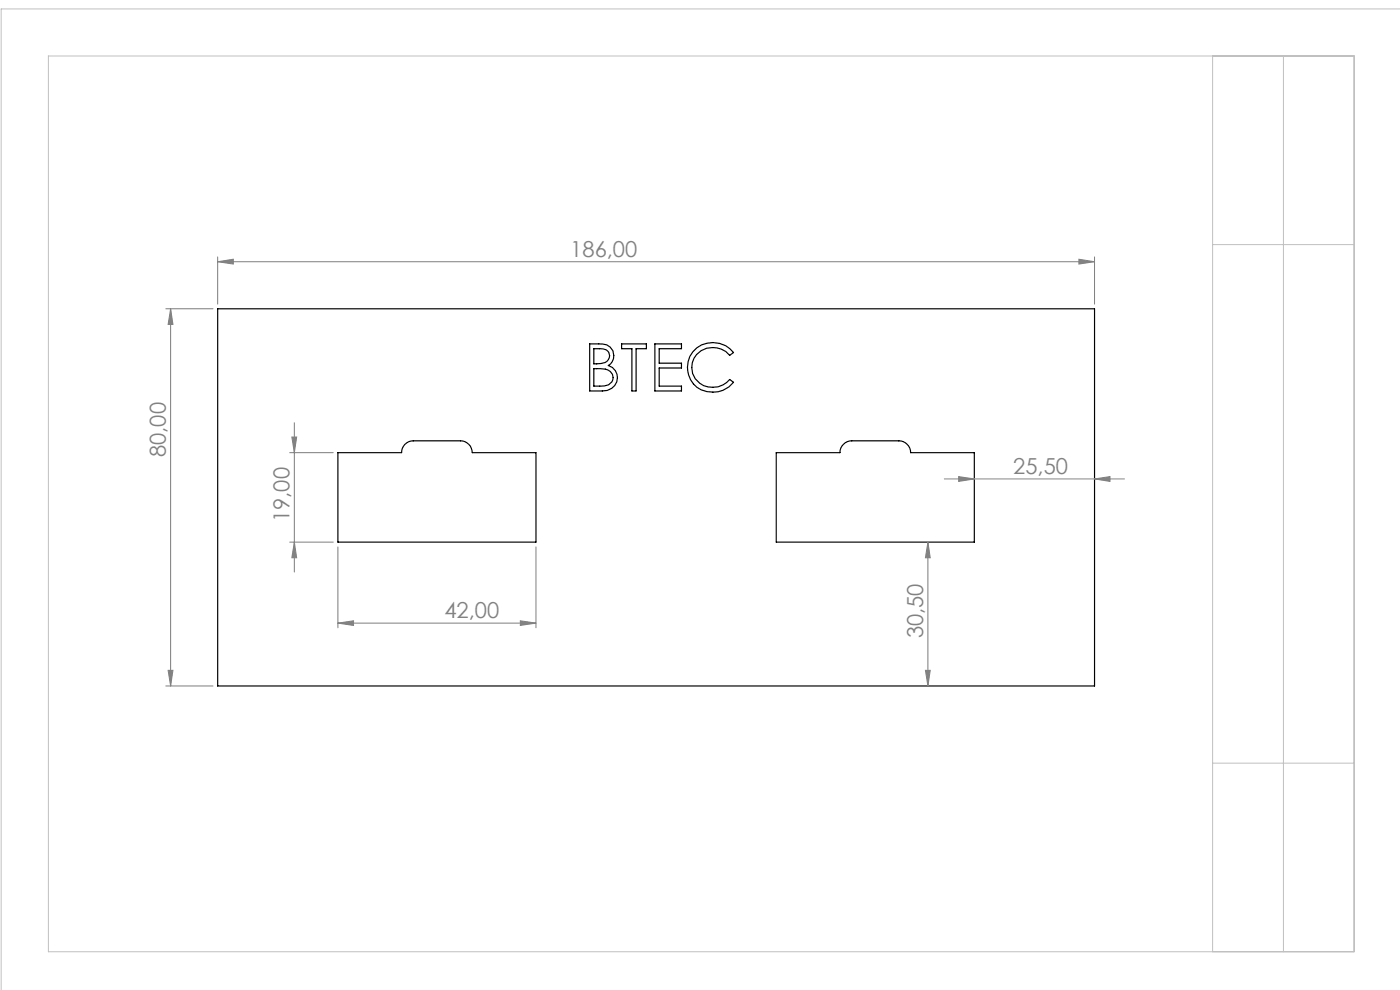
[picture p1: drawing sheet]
<svg xmlns="http://www.w3.org/2000/svg" width="297mm" height="210mm" viewBox="0 0 297 210" stroke-linecap="round" stroke-linejoin="round" font-family="sans-serif">
<path d="M46.2 65.5h186v80h-186zM125.1 72.9h1.9a2.58 2.58 0 0 1 2.7 1 2.58 2.58 0 0 1 .2 2.9l-.9 .7a2.78 2.78 0 0 1 1.9 3.3 2.78 2.78 0 0 1-3.1 2.1h-2.7zM126 74a3.7 3.7 0 0 1 2.9 .5 1.61 1.61 0 0 1 .2 1.8 1.61 1.61 0 0 1-1.6 .8l-1.5 .1zM126 78.2h.6a3.3 3.3 0 0 1 3.3 1.2 1.79 1.79 0 0 1-1.7 2.5h-2.2zM131.9 72.9h5.2v1.1h-2.2v8.9h-.8v-8.9h-2.2zM138.9 72.9h5.7v1.1h-4.8v3h4.8v1.1h-4.8v3.8h4.8v1h-5.7zM147 74.6a5.6 5.6 0 0 1 8.6 .2l-.8 .6a4.5 4.5 0 0 0-5.5-1.3 4.5 4.5 0 0 0-2.4 5.1 4.6 4.6 0 0 0 7.9 1.3l.8 .6a5.5 5.5 0 0 1-9.5-1.6 5.4 5.4 0 0 1 .9-4.9zM71.7 96h13.5a2.47 2.47 0 0 1 2.5-2.5h10a2.53 2.53 0 0 1 2.5 2.5h13.5v19h-42zM164.7 96h13.5a2.53 2.53 0 0 1 2.5-2.5h10a2.53 2.53 0 0 1 2.5 2.5h13.5v19h-42z" fill="none" stroke="#000" stroke-width=".25"/>
<g fill="none" stroke="#808080" stroke-width=".21">
<path d="M46.2 55.5l3.3-.5v1zM46.2 54.5v10M46.2 55.5h186M228.9 55l3.3 .5-3.3 .5zM232.2 54.5v10M35.2 65.5h10M36.2 65.5l.5 3.3h-1zM36.2 65.5v80M61.5 96h9.2M61.9 92.7h1l-.5 3.3zM62.4 89.7v31.6M61.5 115h9.2"/>
<path d="M62.4 115l.5 3.3h-1zM71.7 116v17.2M113.7 116v17.2M196.8 115l.5 3.3h-1zM196.8 115v30.5M200.3 101.6h38.2M203.4 101.1l3.3 .5-3.3 .5zM232.2 101.6l3.3-.5v1zM71.7 132.2l3.3-.5v1zM71.7 132.2h42M110.4 131.7l3.3 .5-3.3 .5zM35.2 145.5h10"/>
<path d="M35.7 142.2h1l-.5 3.3zM196.3 142.2h1l-.5 3.3z"/>
</g>
<path d="M10.3 11.9h277v190h-277zM257.2 11.9v190M272.3 11.9v190M297.1 1.9h-296.9v208.2M257.2 51.9h30.1M257.2 161.9h30.1" fill="none" stroke="#c0c0c0" stroke-width=".21"/>
<g fill="#808080">
<path d="M110.4 131.7l3.3 .5-3.3 .5zM71.7 132.2l3.3-.5v1z"/>
<path d="M203.4 101.1l3.3 .5-3.3 .5zM232.2 101.6l3.3-.5v1z"/>
<path d="M35.7 142.2h1l-.5 3.3zM36.2 65.5l.5 3.3h-1zM62.4 115l.5 3.3h-1zM61.9 92.7h1l-.5 3.3z"/>
<path d="M196.8 115l.5 3.3h-1zM196.3 142.2h1l-.5 3.3z"/>
<path d="M46.2 55.5l3.3-.5v1zM228.9 55l3.3 .5-3.3 .5z"/>
</g>
<g font-size="4.7" fill="#808080">
<text x="121" y="54.5">186,00</text>
<text x="35.2" y="97" transform="rotate(-90 35.2 97)">80,00</text>
<text x="215" y="100.6">25,50</text>
<text x="61.4" y="110.7" transform="rotate(-90 61.4 110.7)">19,00</text>
<text x="94.3" y="131.1">42,00</text>
<text x="195.8" y="135.4" transform="rotate(-90 195.8 135.4)">30,50</text>
</g>
</svg>
